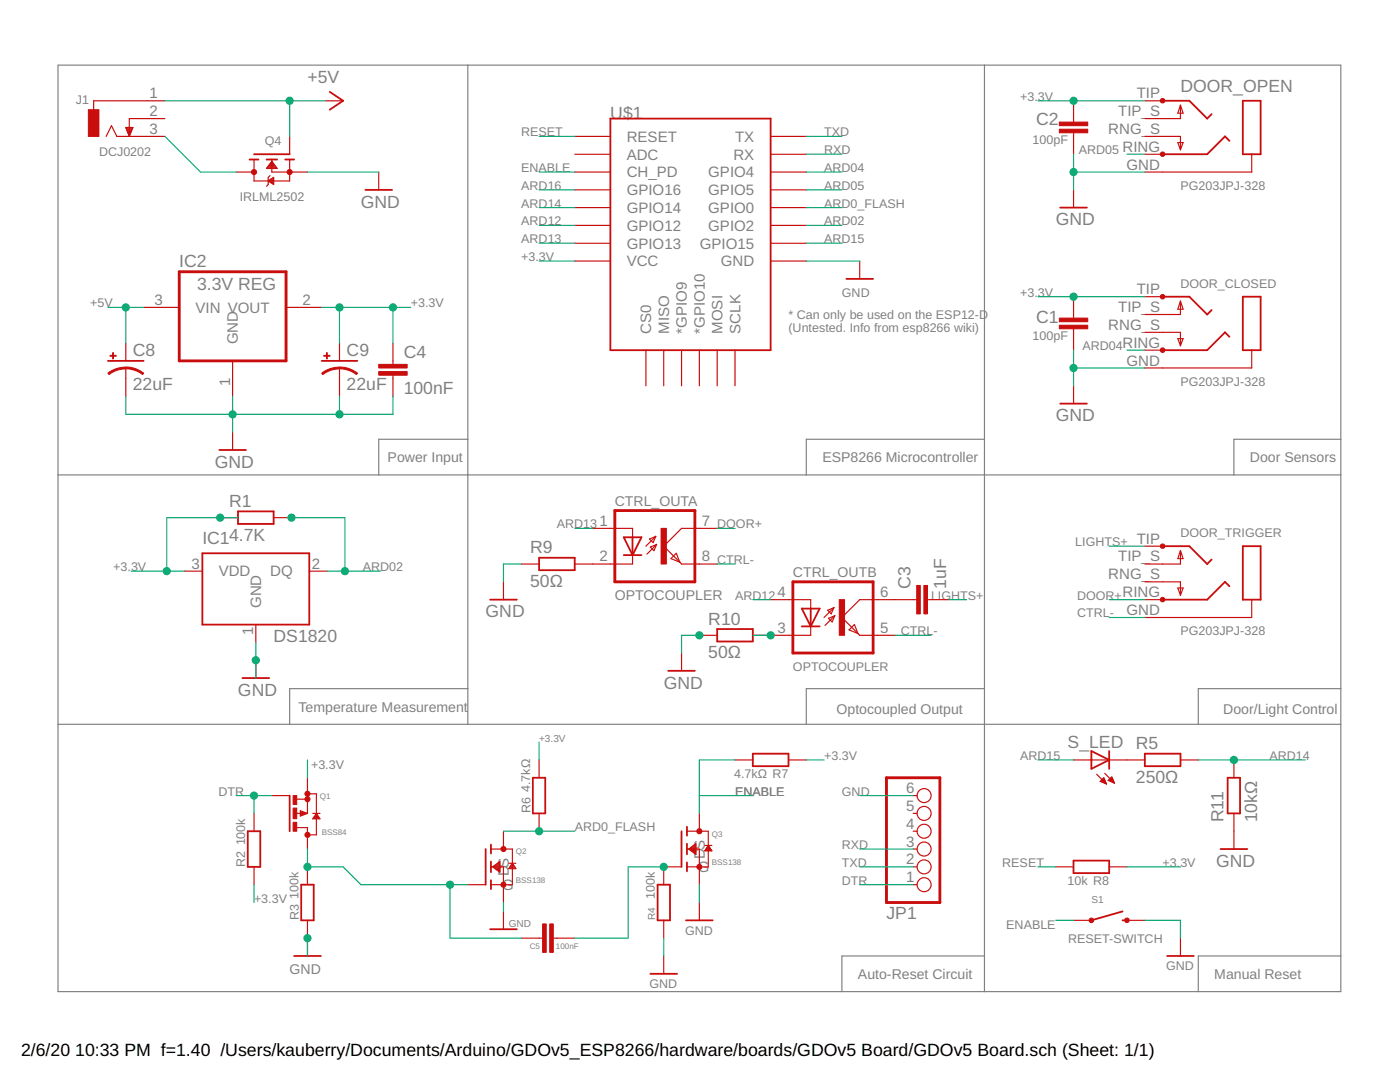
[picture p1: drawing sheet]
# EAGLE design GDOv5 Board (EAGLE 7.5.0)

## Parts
C1  100pF  C-EUC1206  [C1206]
C2  100pF  C-EUC1206  [C1206]
C3  1uF  CAP1206  [1206]
C4  100nF  C-EUC1206  [C1206]
C5  100nF  C-EUC1206  [C1206]
C8  22uF  10UF-TANT  [EIA3216]
C9  22uF  10UF-TANT  [EIA3216]
CTRL_OUT  OPTOCOUPLER  ILD2  [DIL08]
DOOR_CLOSED  PG203JPJ-328  [PG203J]
DOOR_OPEN  PG203JPJ-328  [PG203J]
DOOR_TRIGGER  PG203JPJ-328  [PG203J]
IC1  DS1820  [TO-92]
IC2  3.3V REG  REG1117  [SOT223]
J1  DCJ0202  [DCJ0202]
JP1  PINHD-1X6  [1X06]
Q1  BSS84  [SOT23]
Q2  BSS138  [BSS138]
Q3  BSS138  [BSS138]
Q4  IRLML2502  BSS138  [SOT23]
R1  4.7K  R-EU_M3216  [M3216]
R2  100k  R-EU_M3216  [M3216]
R3  100k  R-EU_M3216  [M3216]
R4  100k  R-EU_M3216  [M3216]
R5  250Ω  R-EU_M3216  [M3216]
R6  4.7kΩ  R-EU_M3216  [M3216]
R7  4.7kΩ  R-EU_M3216  [M3216]
R8  10k  R-EU_M3216  [M3216]
R9  50Ω  R-EU_M3216  [M3216]
R10  50Ω  R-EU_M3216  [M3216]
R11  10kΩ  R-EU_M3216  [M3216]
S1  RESET-SWITCH  SWITCH-MOMENTARY-2-SMD-1101NE  [TACTILE-SWITCH-1101NE]
S_LED  LED5MM  [LED5MM]
U$1  ESP12ESMD  [ESP12E-SMD]

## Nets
+3.3V: C1.1 C2.1 C4.1 C9.A(+) DOOR_CLOSED.TIP DOOR_OPEN.TIP IC1.3(VDD) IC2.2(VOUT) Q1.2(S) R1.1 R2.1 R6.2 R7.1 R8.1 U$1.VCC
+5V: C8.A(+) IC2.3(VIN) J1.1 Q4.1(G)
ARD0_FLASH: Q2.D R6.1 U$1.GPIO0
ARD02: IC1.2(DQ) R1.2 U$1.GPIO2
ARD04: DOOR_CLOSED.RING U$1.GPIO4
ARD05: DOOR_OPEN.RING U$1.GPIO5
ARD12: CTRL_OUT.4(B:A) U$1.GPIO12
ARD13: CTRL_OUT.1(A:A) U$1.GPIO13
ARD14: R5.2 R11.2 U$1.GPIO14
ARD15: S_LED.A U$1.GPIO15
ARD16: U$1.GPIO16
CTRL-: CTRL_OUT.5(B:EMIT) CTRL_OUT.8(A:EMIT) DOOR_TRIGGER.GND
DOOR+: CTRL_OUT.7(A:COL) DOOR_TRIGGER.RING
DTR: JP1.1 Q1.1(G) R2.2
ENABLE: Q3.D R7.2 S1.P$1 U$1.CH_PD
GND: C1.2 C2.2 C4.2 C8.C(-) C9.C(-) DOOR_CLOSED.GND DOOR_OPEN.GND IC1.1(GND) IC2.1(GND) JP1.6 Q2.S Q3.S Q4.2(S) R3.1 R4.1 R9.1 R10.1 R11.1 S1.P$2 U$1.GND
LIGHTS+: C3.2 DOOR_TRIGGER.TIP
N$1: J1.3 Q4.3(D)
N$2: C5.2 Q3.G R4.2
N$3: C3.1 CTRL_OUT.6(B:COL)
N$4: R5.1 S_LED.K(C)
N$5: C5.1 Q1.3(D) Q2.G R3.2
N$6: CTRL_OUT.2(A:C) R9.2
N$7: CTRL_OUT.3(B:C) R10.2
RESET: R8.2 U$1.RESET
RXD: JP1.3 U$1.RXD0(RX)
TXD: JP1.2 U$1.TXD0(TX)
Unconnected: DOOR_CLOSED.RNG_S DOOR_CLOSED.TIP_S DOOR_OPEN.RNG_S DOOR_OPEN.TIP_S DOOR_TRIGGER.RNG_S DOOR_TRIGGER.TIP_S J1.2 JP1.4 JP1.5 U$1.ADC U$1.CS0 U$1.GPIO9(*GPIO9) U$1.GPIO10(*GPIO10) U$1.MISO U$1.MOSI U$1.SCLK

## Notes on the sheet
- Power Input | ESP8266 Microcontroller | Door Sensors
- Temperature Measurement | Optocoupled Output | Door/Light Control
- Auto-Reset Circuit | Manual Reset

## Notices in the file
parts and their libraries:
SparkFun-Capacitors: Licensing: CC v3.0 Share-Alike You are welcome to use this library for commercial purposes.
